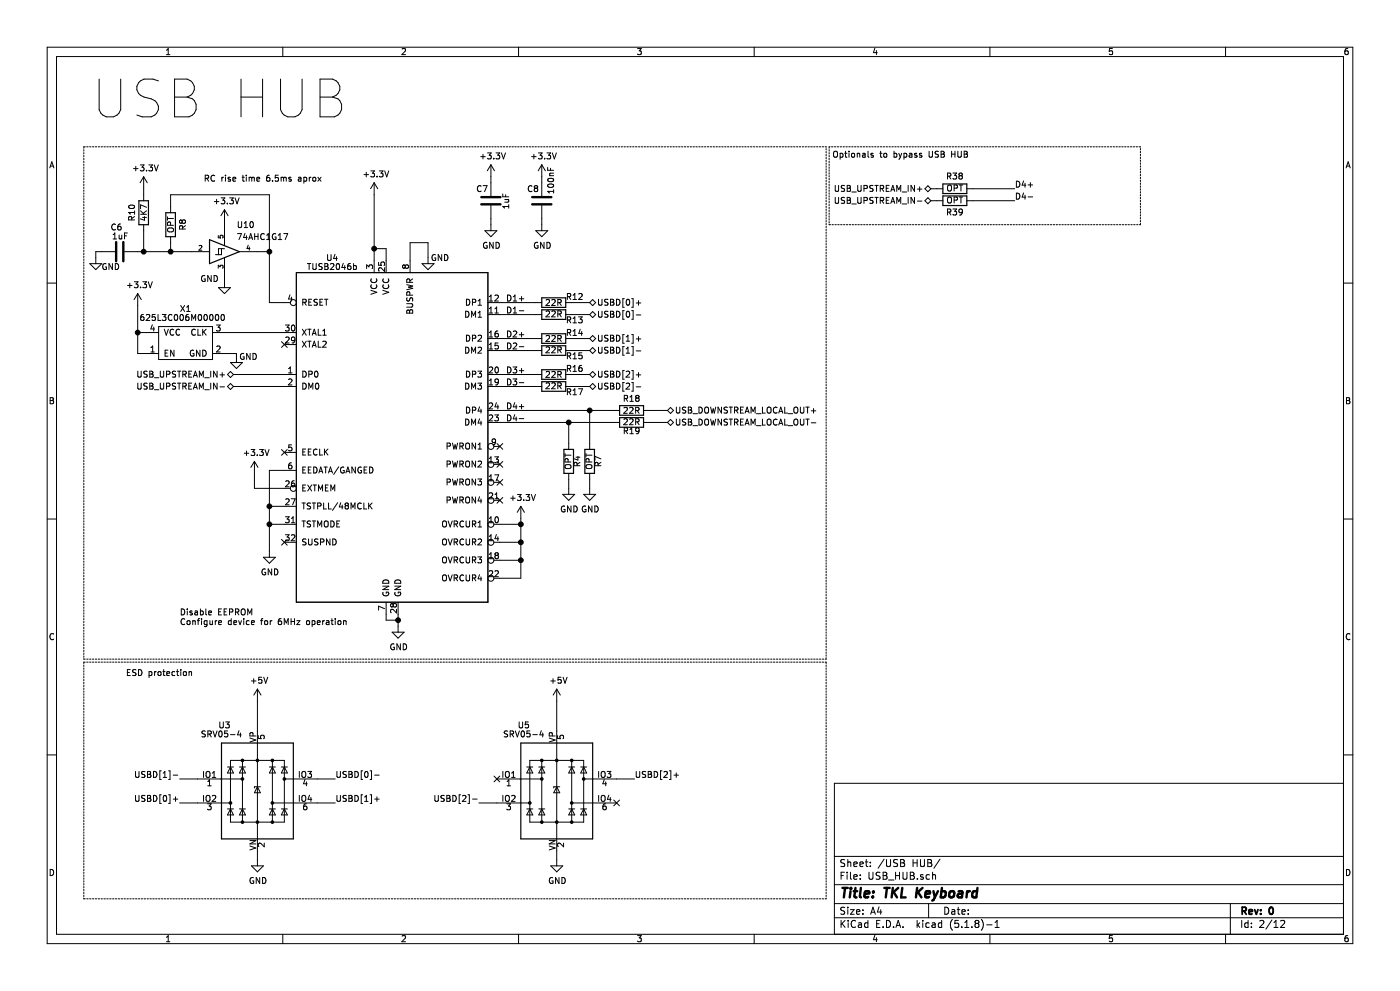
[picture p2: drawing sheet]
EESchema Schematic File Version 4
EELAYER 30 0
EELAYER END
$Descr A4 11693 8268
encoding utf-8
Sheet 2 12
Title "TKL Keyboard"
Date ""
Rev "0"
Comp ""
Comment1 ""
Comment2 ""
Comment3 ""
Comment4 ""
$EndDescr
Text Notes 750  1000 0    315  ~ 0
USB HUB
$Comp
L power:+3.3V #PWR?
U 1 1
P 3125 1625
AR Path="/6114D32E/624972C2" Ref="#PWR?"  Part="1" 
AR Path="/6247A5CE/624972C2" Ref="#PWR0185"  Part="1" 
AR Path="/61234350/624972C2" Ref="#PWR0185"  Part="1" 
AR Path="/62FAC6FD/624972C2" Ref="#PWR029"  Part="1" 
F 0 "#PWR029" H 3125 1475 50  0001 C CNN
F 1 "+3.3V" H 3140 1798 50  0000 C CNN
F 2 "" H 3125 1625 50  0001 C CNN
F 3 "" H 3125 1625 50  0001 C CNN
	1    3125 1625
	1    0    0    -1  
$EndComp
Wire Wire Line
	3125 2075 3125 2175
Wire Wire Line
	3225 2075 3225 2175
Wire Wire Line
	1950 3125 2375 3125
Wire Wire Line
	2375 3225 1950 3225
Wire Wire Line
	3225 2075 3125 2075
Connection ~ 3125 2075
$Comp
L power:GND #PWR?
U 1 1
P 3325 5225
AR Path="/6114D32E/624972ED" Ref="#PWR?"  Part="1" 
AR Path="/6247A5CE/624972ED" Ref="#PWR0187"  Part="1" 
AR Path="/61234350/624972ED" Ref="#PWR0187"  Part="1" 
AR Path="/62FAC6FD/624972ED" Ref="#PWR030"  Part="1" 
F 0 "#PWR030" H 3325 4975 50  0001 C CNN
F 1 "GND" H 3330 5052 50  0000 C CNN
F 2 "" H 3325 5225 50  0001 C CNN
F 3 "" H 3325 5225 50  0001 C CNN
	1    3325 5225
	1    0    0    -1  
$EndComp
Wire Wire Line
	3225 5125 3225 5175
Wire Wire Line
	3225 5175 3325 5175
Wire Wire Line
	3325 5175 3325 5225
Wire Wire Line
	3325 5175 3325 5125
Connection ~ 3325 5175
$Comp
L power:+3.3V #PWR?
U 1 1
P 2125 3950
AR Path="/6114D32E/624972F8" Ref="#PWR?"  Part="1" 
AR Path="/6247A5CE/624972F8" Ref="#PWR0188"  Part="1" 
AR Path="/61234350/624972F8" Ref="#PWR0188"  Part="1" 
AR Path="/62FAC6FD/624972F8" Ref="#PWR021"  Part="1" 
F 0 "#PWR021" H 2125 3800 50  0001 C CNN
F 1 "+3.3V" H 2140 4123 50  0000 C CNN
F 2 "" H 2125 3950 50  0001 C CNN
F 3 "" H 2125 3950 50  0001 C CNN
	1    2125 3950
	1    0    0    -1  
$EndComp
Wire Wire Line
	2375 4075 2125 4075
$Comp
L custom_parts_library:TUSB2046b U?
U 1 1
P 2475 5025
AR Path="/6114D32E/62497307" Ref="U?"  Part="1" 
AR Path="/6247A5CE/62497307" Ref="U4"  Part="1" 
AR Path="/61234350/62497307" Ref="U4"  Part="1" 
AR Path="/62FAC6FD/62497307" Ref="U4"  Part="1" 
F 0 "U4" H 2775 7900 50  0000 C CNN
F 1 "TUSB2046b" H 2775 7825 50  0000 C CNN
F 2 "custom_footprint_library:TUSB2046b" H 2475 7925 50  0001 C CNN
F 3 "" H 2475 7925 50  0001 C CNN
	1    2475 5025
	1    0    0    -1  
$EndComp
NoConn ~ 2375 4525
NoConn ~ 2375 3775
$Comp
L power:GND #PWR?
U 1 1
P 2250 4600
AR Path="/6114D32E/6249731E" Ref="#PWR?"  Part="1" 
AR Path="/6247A5CE/6249731E" Ref="#PWR0190"  Part="1" 
AR Path="/61234350/6249731E" Ref="#PWR0190"  Part="1" 
AR Path="/62FAC6FD/6249731E" Ref="#PWR027"  Part="1" 
F 0 "#PWR027" H 2250 4350 50  0001 C CNN
F 1 "GND" H 2255 4427 50  0000 C CNN
F 2 "" H 2250 4600 50  0001 C CNN
F 3 "" H 2250 4600 50  0001 C CNN
	1    2250 4600
	1    0    0    -1  
$EndComp
Wire Wire Line
	2250 4600 2250 4375
Wire Wire Line
	2250 4375 2375 4375
Wire Wire Line
	2375 4225 2250 4225
Wire Wire Line
	2250 4225 2250 4375
Connection ~ 2250 4375
Text Notes 1500 5225 0    50   ~ 0
Disable EEPROM\nConfigure device for 6MHz operation
$Comp
L Device:R R?
U 1 1
P 4625 2625
AR Path="/6114D32E/62497343" Ref="R?"  Part="1" 
AR Path="/6247A5CE/62497343" Ref="R23"  Part="1" 
AR Path="/61234350/62497343" Ref="R23"  Part="1" 
AR Path="/62FAC6FD/62497343" Ref="R13"  Part="1" 
F 0 "R13" V 4575 2800 50  0000 C CNN
F 1 "22R" V 4625 2625 50  0000 C CNN
F 2 "resistor_smd:R_0603_1608Metric" V 4555 2625 50  0001 C CNN
F 3 "~" H 4625 2625 50  0001 C CNN
	1    4625 2625
	0    1    -1   0   
$EndComp
Wire Wire Line
	4175 2525 4475 2525
Wire Wire Line
	4175 2625 4475 2625
Wire Wire Line
	4775 2525 4925 2525
Wire Wire Line
	4775 2625 4925 2625
$Comp
L Device:R R?
U 1 1
P 4625 2825
AR Path="/6114D32E/6249734F" Ref="R?"  Part="1" 
AR Path="/6247A5CE/6249734F" Ref="R24"  Part="1" 
AR Path="/61234350/6249734F" Ref="R24"  Part="1" 
AR Path="/62FAC6FD/6249734F" Ref="R14"  Part="1" 
F 0 "R14" V 4575 3000 50  0000 C CNN
F 1 "22R" V 4625 2825 50  0000 C CNN
F 2 "resistor_smd:R_0603_1608Metric" V 4555 2825 50  0001 C CNN
F 3 "~" H 4625 2825 50  0001 C CNN
	1    4625 2825
	0    1    1    0   
$EndComp
$Comp
L Device:R R?
U 1 1
P 4625 2925
AR Path="/6114D32E/62497355" Ref="R?"  Part="1" 
AR Path="/6247A5CE/62497355" Ref="R25"  Part="1" 
AR Path="/61234350/62497355" Ref="R25"  Part="1" 
AR Path="/62FAC6FD/62497355" Ref="R15"  Part="1" 
F 0 "R15" V 4575 3100 50  0000 C CNN
F 1 "22R" V 4625 2925 50  0000 C CNN
F 2 "resistor_smd:R_0603_1608Metric" V 4555 2925 50  0001 C CNN
F 3 "~" H 4625 2925 50  0001 C CNN
	1    4625 2925
	0    1    -1   0   
$EndComp
Wire Wire Line
	4175 2825 4475 2825
Wire Wire Line
	4175 2925 4475 2925
Wire Wire Line
	4775 2825 4925 2825
Wire Wire Line
	4775 2925 4925 2925
$Comp
L Device:R R?
U 1 1
P 4625 3125
AR Path="/6114D32E/62497361" Ref="R?"  Part="1" 
AR Path="/6247A5CE/62497361" Ref="R26"  Part="1" 
AR Path="/61234350/62497361" Ref="R26"  Part="1" 
AR Path="/62FAC6FD/62497361" Ref="R16"  Part="1" 
F 0 "R16" V 4575 3300 50  0000 C CNN
F 1 "22R" V 4625 3125 50  0000 C CNN
F 2 "resistor_smd:R_0603_1608Metric" V 4555 3125 50  0001 C CNN
F 3 "~" H 4625 3125 50  0001 C CNN
	1    4625 3125
	0    1    1    0   
$EndComp
$Comp
L Device:R R?
U 1 1
P 4625 3225
AR Path="/6114D32E/62497367" Ref="R?"  Part="1" 
AR Path="/6247A5CE/62497367" Ref="R27"  Part="1" 
AR Path="/61234350/62497367" Ref="R27"  Part="1" 
AR Path="/62FAC6FD/62497367" Ref="R17"  Part="1" 
F 0 "R17" V 4575 3400 50  0000 C CNN
F 1 "22R" V 4625 3225 50  0000 C CNN
F 2 "resistor_smd:R_0603_1608Metric" V 4555 3225 50  0001 C CNN
F 3 "~" H 4625 3225 50  0001 C CNN
	1    4625 3225
	0    1    -1   0   
$EndComp
Wire Wire Line
	4175 3125 4475 3125
Wire Wire Line
	4175 3225 4475 3225
Wire Wire Line
	4775 3125 4925 3125
Wire Wire Line
	4775 3225 4925 3225
$Comp
L Device:R R?
U 1 1
P 5275 3425
AR Path="/6114D32E/62497373" Ref="R?"  Part="1" 
AR Path="/6247A5CE/62497373" Ref="R28"  Part="1" 
AR Path="/61234350/62497373" Ref="R28"  Part="1" 
AR Path="/62FAC6FD/62497373" Ref="R18"  Part="1" 
F 0 "R18" V 5175 3425 50  0000 C CNN
F 1 "22R" V 5275 3425 50  0000 C CNN
F 2 "resistor_smd:R_0603_1608Metric" V 5205 3425 50  0001 C CNN
F 3 "~" H 5275 3425 50  0001 C CNN
	1    5275 3425
	0    1    1    0   
$EndComp
$Comp
L Device:R R?
U 1 1
P 5275 3525
AR Path="/6114D32E/62497379" Ref="R?"  Part="1" 
AR Path="/6247A5CE/62497379" Ref="R29"  Part="1" 
AR Path="/61234350/62497379" Ref="R29"  Part="1" 
AR Path="/62FAC6FD/62497379" Ref="R19"  Part="1" 
F 0 "R19" V 5200 3525 50  0000 C CNN
F 1 "22R" V 5275 3525 50  0000 C CNN
F 2 "resistor_smd:R_0603_1608Metric" V 5205 3525 50  0001 C CNN
F 3 "~" H 5275 3525 50  0001 C CNN
	1    5275 3525
	0    1    -1   0   
$EndComp
Wire Wire Line
	5425 3425 5575 3425
Wire Wire Line
	5425 3525 5575 3525
Text Label 4225 2525 0    50   ~ 0
D1+
Text Label 4225 2625 0    50   ~ 0
D1-
Text Label 4225 2825 0    50   ~ 0
D2+
Text Label 4225 2925 0    50   ~ 0
D2-
Text Label 4225 3125 0    50   ~ 0
D3+
Text Label 4225 3225 0    50   ~ 0
D3-
Text Label 4225 3425 0    50   ~ 0
D4+
Text Label 4225 3525 0    50   ~ 0
D4-
$Comp
L Power_Protection:SRV05-4 U?
U 1 1
P 2150 6600
AR Path="/6114D32E/624A3975" Ref="U?"  Part="1" 
AR Path="/6247A5CE/624A3975" Ref="U6"  Part="1" 
AR Path="/61234350/624A3975" Ref="U6"  Part="1" 
AR Path="/62FAC6FD/624A3975" Ref="U3"  Part="1" 
F 0 "U3" H 1875 7150 50  0000 C CNN
F 1 "SRV05-4" H 1850 7075 50  0000 C CNN
F 2 "Package_TO_SOT_SMD:SOT-23-6" H 2850 6150 50  0001 C CNN
F 3 "http://www.onsemi.com/pub/Collateral/SRV05-4-D.PDF" H 2150 6600 50  0001 C CNN
	1    2150 6600
	1    0    0    -1  
$EndComp
$Comp
L power:GND #PWR?
U 1 1
P 2150 7175
AR Path="/6114D32E/612486D5" Ref="#PWR?"  Part="1" 
AR Path="/6247A5CE/612486D5" Ref="#PWR0197"  Part="1" 
AR Path="/61234350/612486D5" Ref="#PWR0197"  Part="1" 
AR Path="/62FAC6FD/612486D5" Ref="#PWR026"  Part="1" 
F 0 "#PWR026" H 2150 6925 50  0001 C CNN
F 1 "GND" H 2155 7002 50  0000 C CNN
F 2 "" H 2150 7175 50  0001 C CNN
F 3 "" H 2150 7175 50  0001 C CNN
	1    2150 7175
	1    0    0    -1  
$EndComp
Wire Wire Line
	2150 7175 2150 7100
$Comp
L power:GND #PWR?
U 1 1
P 4650 7175
AR Path="/6114D32E/61250FCD" Ref="#PWR?"  Part="1" 
AR Path="/6247A5CE/61250FCD" Ref="#PWR0199"  Part="1" 
AR Path="/61234350/61250FCD" Ref="#PWR0199"  Part="1" 
AR Path="/62FAC6FD/61250FCD" Ref="#PWR037"  Part="1" 
F 0 "#PWR037" H 4650 6925 50  0001 C CNN
F 1 "GND" H 4655 7002 50  0000 C CNN
F 2 "" H 4650 7175 50  0001 C CNN
F 3 "" H 4650 7175 50  0001 C CNN
	1    4650 7175
	1    0    0    -1  
$EndComp
Wire Wire Line
	4650 7175 4650 7100
Wire Wire Line
	2650 6500 2800 6500
Wire Wire Line
	1650 6700 1500 6700
Wire Wire Line
	1650 6500 1500 6500
Wire Wire Line
	5150 6500 5300 6500
$Comp
L custom_parts_library:625L3C006M00000 X1
U 1 1
P 1550 2850
F 0 "X1" H 1550 3125 50  0000 C CNN
F 1 "625L3C006M00000" H 1525 3050 50  0000 C CNN
F 2 "custom_footprint_library:625L3C006M00000" H 1170 3165 50  0001 C CNN
F 3 "" H 1170 3165 50  0001 C CNN
	1    1550 2850
	1    0    0    -1  
$EndComp
Wire Wire Line
	1875 2775 2375 2775
NoConn ~ 2375 2875
$Comp
L power:+3.3V #PWR?
U 1 1
P 1150 2550
AR Path="/6114D32E/6129B5CF" Ref="#PWR?"  Part="1" 
AR Path="/6247A5CE/6129B5CF" Ref="#PWR016"  Part="1" 
AR Path="/61234350/6129B5CF" Ref="#PWR016"  Part="1" 
AR Path="/62FAC6FD/6129B5CF" Ref="#PWR020"  Part="1" 
F 0 "#PWR020" H 1150 2400 50  0001 C CNN
F 1 "+3.3V" H 1165 2723 50  0000 C CNN
F 2 "" H 1150 2550 50  0001 C CNN
F 3 "" H 1150 2550 50  0001 C CNN
	1    1150 2550
	1    0    0    -1  
$EndComp
Wire Wire Line
	1150 2775 1225 2775
$Comp
L power:GND #PWR?
U 1 1
P 1975 2975
AR Path="/6114D32E/612B274E" Ref="#PWR?"  Part="1" 
AR Path="/6247A5CE/612B274E" Ref="#PWR017"  Part="1" 
AR Path="/61234350/612B274E" Ref="#PWR017"  Part="1" 
AR Path="/62FAC6FD/612B274E" Ref="#PWR023"  Part="1" 
F 0 "#PWR023" H 1975 2725 50  0001 C CNN
F 1 "GND" H 2075 2975 50  0000 C CNN
F 2 "" H 1975 2975 50  0001 C CNN
F 3 "" H 1975 2975 50  0001 C CNN
	1    1975 2975
	1    0    0    -1  
$EndComp
Wire Wire Line
	1875 2950 1975 2950
Wire Wire Line
	1975 2950 1975 2975
NoConn ~ 4175 4175
Wire Wire Line
	1150 2550 1150 2775
Wire Wire Line
	1225 2950 1150 2950
Wire Wire Line
	1150 2950 1150 2775
Connection ~ 1150 2775
$Comp
L power:+3.3V #PWR?
U 1 1
P 4350 4325
AR Path="/6114D32E/61BEF267" Ref="#PWR?"  Part="1" 
AR Path="/6247A5CE/61BEF267" Ref="#PWR0149"  Part="1" 
AR Path="/61234350/61BEF267" Ref="#PWR0149"  Part="1" 
AR Path="/62FAC6FD/61BEF267" Ref="#PWR033"  Part="1" 
F 0 "#PWR033" H 4350 4175 50  0001 C CNN
F 1 "+3.3V" H 4365 4498 50  0000 C CNN
F 2 "" H 4350 4325 50  0001 C CNN
F 3 "" H 4350 4325 50  0001 C CNN
	1    4350 4325
	1    0    0    -1  
$EndComp
$Comp
L Device:C C?
U 1 1
P 1000 2100
AR Path="/61D5DC51" Ref="C?"  Part="1" 
AR Path="/60D44BDB/61D5DC51" Ref="C?"  Part="1" 
AR Path="/62022D96/61D5DC51" Ref="C?"  Part="1" 
AR Path="/6247A5CE/61D5DC51" Ref="C44"  Part="1" 
AR Path="/61234350/61D5DC51" Ref="C44"  Part="1" 
AR Path="/62FAC6FD/61D5DC51" Ref="C6"  Part="1" 
F 0 "C6" V 1200 2075 50  0000 L CNN
F 1 "1uF" V 1125 2025 50  0000 L CNN
F 2 "Capacitor_smd:C_0603_1608Metric" H 1038 1950 50  0001 C CNN
F 3 "~" H 1000 2100 50  0001 C CNN
	1    1000 2100
	0    -1   -1   0   
$EndComp
$Comp
L Device:R R?
U 1 1
P 1200 1775
AR Path="/6114D32E/61D630DD" Ref="R?"  Part="1" 
AR Path="/6247A5CE/61D630DD" Ref="R1"  Part="1" 
AR Path="/61234350/61D630DD" Ref="R1"  Part="1" 
AR Path="/62FAC6FD/61D630DD" Ref="R10"  Part="1" 
F 0 "R10" V 1100 1775 50  0000 C CNN
F 1 "4K7" V 1200 1775 50  0000 C CNN
F 2 "resistor_smd:R_0603_1608Metric" V 1130 1775 50  0001 C CNN
F 3 "~" H 1200 1775 50  0001 C CNN
	1    1200 1775
	1    0    0    1   
$EndComp
Wire Wire Line
	1150 2100 1200 2100
Wire Wire Line
	1200 1925 1200 2100
Connection ~ 1200 2100
$Comp
L power:+3.3V #PWR?
U 1 1
P 1200 1575
AR Path="/6114D32E/61D6EEE5" Ref="#PWR?"  Part="1" 
AR Path="/6247A5CE/61D6EEE5" Ref="#PWR0186"  Part="1" 
AR Path="/61234350/61D6EEE5" Ref="#PWR0186"  Part="1" 
AR Path="/62FAC6FD/61D6EEE5" Ref="#PWR028"  Part="1" 
F 0 "#PWR028" H 1200 1425 50  0001 C CNN
F 1 "+3.3V" H 1215 1748 50  0000 C CNN
F 2 "" H 1200 1575 50  0001 C CNN
F 3 "" H 1200 1575 50  0001 C CNN
	1    1200 1575
	1    0    0    -1  
$EndComp
Wire Wire Line
	1200 1575 1200 1625
$Comp
L power:GND #PWR?
U 1 1
P 800 2150
AR Path="/6114D32E/61D75420" Ref="#PWR?"  Part="1" 
AR Path="/6247A5CE/61D75420" Ref="#PWR0240"  Part="1" 
AR Path="/61234350/61D75420" Ref="#PWR0240"  Part="1" 
AR Path="/62FAC6FD/61D75420" Ref="#PWR022"  Part="1" 
F 0 "#PWR022" H 800 1900 50  0001 C CNN
F 1 "GND" H 925 2075 50  0000 C CNN
F 2 "" H 800 2150 50  0001 C CNN
F 3 "" H 800 2150 50  0001 C CNN
	1    800  2150
	1    0    0    -1  
$EndComp
Wire Wire Line
	800  2150 800  2100
Wire Wire Line
	800  2100 850  2100
Text Notes 1700 1525 0    50   ~ 0
RC rise time 6.5ms aprox
$Comp
L Power_Protection:SRV05-4 U?
U 1 1
P 4650 6600
AR Path="/6114D32E/61242FBB" Ref="U?"  Part="1" 
AR Path="/6247A5CE/61242FBB" Ref="U8"  Part="1" 
AR Path="/61234350/61242FBB" Ref="U8"  Part="1" 
AR Path="/62FAC6FD/61242FBB" Ref="U5"  Part="1" 
F 0 "U5" H 4375 7150 50  0000 C CNN
F 1 "SRV05-4" H 4375 7075 50  0000 C CNN
F 2 "Package_TO_SOT_SMD:SOT-23-6" H 5350 6150 50  0001 C CNN
F 3 "http://www.onsemi.com/pub/Collateral/SRV05-4-D.PDF" H 4650 6600 50  0001 C CNN
	1    4650 6600
	1    0    0    -1  
$EndComp
NoConn ~ 5150 6700
NoConn ~ 4150 6500
Wire Wire Line
	4175 4825 4350 4825
Wire Wire Line
	4350 4825 4350 4675
Wire Wire Line
	4175 4675 4350 4675
Connection ~ 4350 4675
Wire Wire Line
	4175 4525 4350 4525
Wire Wire Line
	4350 4325 4350 4375
Connection ~ 4350 4525
Wire Wire Line
	4350 4525 4350 4675
Wire Wire Line
	4175 4375 4350 4375
Connection ~ 4350 4375
Wire Wire Line
	4350 4375 4350 4525
NoConn ~ 4175 3725
NoConn ~ 4175 3875
NoConn ~ 4175 4025
$Comp
L power:+5V #PWR?
U 1 1
P 2150 5850
AR Path="/61FE17A4" Ref="#PWR?"  Part="1" 
AR Path="/60D44BDB/61FE17A4" Ref="#PWR?"  Part="1" 
AR Path="/60D99CF5/61FE17A4" Ref="#PWR?"  Part="1" 
AR Path="/6114D32E/61FE17A4" Ref="#PWR?"  Part="1" 
AR Path="/6247A5CE/61FE17A4" Ref="#PWR022"  Part="1" 
AR Path="/61234350/61FE17A4" Ref="#PWR022"  Part="1" 
AR Path="/62FAC6FD/61FE17A4" Ref="#PWR025"  Part="1" 
F 0 "#PWR025" H 2150 5700 50  0001 C CNN
F 1 "+5V" H 2165 6023 50  0000 C CNN
F 2 "" H 2150 5850 50  0001 C CNN
F 3 "" H 2150 5850 50  0001 C CNN
	1    2150 5850
	1    0    0    -1  
$EndComp
$Comp
L power:+5V #PWR?
U 1 1
P 4650 5850
AR Path="/61FEA2EC" Ref="#PWR?"  Part="1" 
AR Path="/60D44BDB/61FEA2EC" Ref="#PWR?"  Part="1" 
AR Path="/60D99CF5/61FEA2EC" Ref="#PWR?"  Part="1" 
AR Path="/6114D32E/61FEA2EC" Ref="#PWR?"  Part="1" 
AR Path="/6247A5CE/61FEA2EC" Ref="#PWR024"  Part="1" 
AR Path="/61234350/61FEA2EC" Ref="#PWR024"  Part="1" 
AR Path="/62FAC6FD/61FEA2EC" Ref="#PWR036"  Part="1" 
F 0 "#PWR036" H 4650 5700 50  0001 C CNN
F 1 "+5V" H 4665 6023 50  0000 C CNN
F 2 "" H 4650 5850 50  0001 C CNN
F 3 "" H 4650 5850 50  0001 C CNN
	1    4650 5850
	1    0    0    -1  
$EndComp
Wire Wire Line
	4650 5850 4650 6100
Wire Wire Line
	2150 5850 2150 6100
$Comp
L Device:C C?
U 1 1
P 4100 1675
AR Path="/62039BE1" Ref="C?"  Part="1" 
AR Path="/60D44BDB/62039BE1" Ref="C?"  Part="1" 
AR Path="/62022D96/62039BE1" Ref="C?"  Part="1" 
AR Path="/6247A5CE/62039BE1" Ref="C37"  Part="1" 
AR Path="/61234350/62039BE1" Ref="C37"  Part="1" 
AR Path="/62FAC6FD/62039BE1" Ref="C7"  Part="1" 
F 0 "C7" H 3975 1775 50  0000 L CNN
F 1 "1uF" V 4225 1600 50  0000 L CNN
F 2 "Capacitor_smd:C_0603_1608Metric" H 4138 1525 50  0001 C CNN
F 3 "~" H 4100 1675 50  0001 C CNN
	1    4100 1675
	1    0    0    -1  
$EndComp
Wire Wire Line
	4100 1475 4100 1525
$Comp
L power:GND #PWR?
U 1 1
P 4100 1875
AR Path="/6114D32E/62039BEE" Ref="#PWR?"  Part="1" 
AR Path="/6247A5CE/62039BEE" Ref="#PWR019"  Part="1" 
AR Path="/61234350/62039BEE" Ref="#PWR019"  Part="1" 
AR Path="/62FAC6FD/62039BEE" Ref="#PWR032"  Part="1" 
F 0 "#PWR032" H 4100 1625 50  0001 C CNN
F 1 "GND" H 4105 1702 50  0000 C CNN
F 2 "" H 4100 1875 50  0001 C CNN
F 3 "" H 4100 1875 50  0001 C CNN
	1    4100 1875
	1    0    0    -1  
$EndComp
Wire Wire Line
	4100 1875 4100 1825
$Comp
L power:+3.3V #PWR?
U 1 1
P 4100 1475
AR Path="/6114D32E/6203DBB6" Ref="#PWR?"  Part="1" 
AR Path="/6247A5CE/6203DBB6" Ref="#PWR018"  Part="1" 
AR Path="/61234350/6203DBB6" Ref="#PWR018"  Part="1" 
AR Path="/62FAC6FD/6203DBB6" Ref="#PWR031"  Part="1" 
F 0 "#PWR031" H 4100 1325 50  0001 C CNN
F 1 "+3.3V" H 4115 1648 50  0000 C CNN
F 2 "" H 4100 1475 50  0001 C CNN
F 3 "" H 4100 1475 50  0001 C CNN
	1    4100 1475
	1    0    0    -1  
$EndComp
Wire Wire Line
	4525 1475 4525 1525
$Comp
L power:GND #PWR?
U 1 1
P 4525 1875
AR Path="/6114D32E/6203F733" Ref="#PWR?"  Part="1" 
AR Path="/6247A5CE/6203F733" Ref="#PWR021"  Part="1" 
AR Path="/61234350/6203F733" Ref="#PWR021"  Part="1" 
AR Path="/62FAC6FD/6203F733" Ref="#PWR035"  Part="1" 
F 0 "#PWR035" H 4525 1625 50  0001 C CNN
F 1 "GND" H 4530 1702 50  0000 C CNN
F 2 "" H 4525 1875 50  0001 C CNN
F 3 "" H 4525 1875 50  0001 C CNN
	1    4525 1875
	1    0    0    -1  
$EndComp
Wire Wire Line
	4525 1875 4525 1825
$Comp
L power:+3.3V #PWR?
U 1 1
P 4525 1475
AR Path="/6114D32E/6203F73A" Ref="#PWR?"  Part="1" 
AR Path="/6247A5CE/6203F73A" Ref="#PWR020"  Part="1" 
AR Path="/61234350/6203F73A" Ref="#PWR020"  Part="1" 
AR Path="/62FAC6FD/6203F73A" Ref="#PWR034"  Part="1" 
F 0 "#PWR034" H 4525 1325 50  0001 C CNN
F 1 "+3.3V" H 4540 1648 50  0000 C CNN
F 2 "" H 4525 1475 50  0001 C CNN
F 3 "" H 4525 1475 50  0001 C CNN
	1    4525 1475
	1    0    0    -1  
$EndComp
$Comp
L Device:C C?
U 1 1
P 4525 1675
AR Path="/6204BB74" Ref="C?"  Part="1" 
AR Path="/60D44BDB/6204BB74" Ref="C?"  Part="1" 
AR Path="/60D99CF5/6204BB74" Ref="C?"  Part="1" 
AR Path="/60D44364/6204BB74" Ref="C?"  Part="1" 
AR Path="/61150193/6204BB74" Ref="C?"  Part="1" 
AR Path="/61D5AB4C/6204BB74" Ref="C?"  Part="1" 
AR Path="/6247A5CE/6204BB74" Ref="C38"  Part="1" 
AR Path="/61234350/6204BB74" Ref="C38"  Part="1" 
AR Path="/62FAC6FD/6204BB74" Ref="C8"  Part="1" 
F 0 "C8" H 4400 1775 50  0000 L CNN
F 1 "100nF" V 4600 1725 50  0000 L CNN
F 2 "Capacitor_smd:C_0603_1608Metric" H 4563 1525 50  0001 C CNN
F 3 "~" H 4525 1675 50  0001 C CNN
	1    4525 1675
	1    0    0    -1  
$EndComp
$Comp
L Device:R R?
U 1 1
P 4625 2525
AR Path="/6114D32E/6249733D" Ref="R?"  Part="1" 
AR Path="/6247A5CE/6249733D" Ref="R22"  Part="1" 
AR Path="/61234350/6249733D" Ref="R22"  Part="1" 
AR Path="/62FAC6FD/6249733D" Ref="R12"  Part="1" 
F 0 "R12" V 4575 2700 50  0000 C CNN
F 1 "22R" V 4625 2525 50  0000 C CNN
F 2 "resistor_smd:R_0603_1608Metric" V 4555 2525 50  0001 C CNN
F 3 "~" H 4625 2525 50  0001 C CNN
	1    4625 2525
	0    1    1    0   
$EndComp
Wire Wire Line
	2650 6700 2800 6700
Text Notes 1050 5650 0    50   ~ 0
ESD protection
Text HLabel 1950 3125 0    50   BiDi ~ 0
USB_UPSTREAM_IN+
Text HLabel 1950 3225 0    50   BiDi ~ 0
USB_UPSTREAM_IN-
Text HLabel 5575 3425 2    50   BiDi ~ 0
USB_DOWNSTREAM_LOCAL_OUT+
Text HLabel 5575 3525 2    50   BiDi ~ 0
USB_DOWNSTREAM_LOCAL_OUT-
Text HLabel 7775 1575 0    50   BiDi ~ 0
USB_UPSTREAM_IN+
Text HLabel 7775 1675 0    50   BiDi ~ 0
USB_UPSTREAM_IN-
$Comp
L Device:R R?
U 1 1
P 7975 1575
AR Path="/6114D32E/6513C1DF" Ref="R?"  Part="1" 
AR Path="/6247A5CE/6513C1DF" Ref="R?"  Part="1" 
AR Path="/612340DE/6513C1DF" Ref="R?"  Part="1" 
AR Path="/62F6B81F/6513C1DF" Ref="R?"  Part="1" 
AR Path="/62FAC6FD/6513C1DF" Ref="R38"  Part="1" 
F 0 "R38" V 8075 1575 50  0000 C CNN
F 1 "OPT" V 7975 1575 50  0000 C CNN
F 2 "resistor_smd:R_0603_1608Metric" V 7905 1575 50  0001 C CNN
F 3 "~" H 7975 1575 50  0001 C CNN
	1    7975 1575
	0    1    -1   0   
$EndComp
$Comp
L Device:R R?
U 1 1
P 7975 1675
AR Path="/6114D32E/6513DBA3" Ref="R?"  Part="1" 
AR Path="/6247A5CE/6513DBA3" Ref="R?"  Part="1" 
AR Path="/612340DE/6513DBA3" Ref="R?"  Part="1" 
AR Path="/62F6B81F/6513DBA3" Ref="R?"  Part="1" 
AR Path="/62FAC6FD/6513DBA3" Ref="R39"  Part="1" 
F 0 "R39" V 7875 1675 50  0000 C CNN
F 1 "OPT" V 7975 1675 50  0000 C CNN
F 2 "resistor_smd:R_0603_1608Metric" V 7905 1675 50  0001 C CNN
F 3 "~" H 7975 1675 50  0001 C CNN
	1    7975 1675
	0    1    -1   0   
$EndComp
Wire Wire Line
	7825 1575 7775 1575
Wire Wire Line
	7825 1675 7775 1675
Text HLabel 4925 2525 2    50   BiDi ~ 0
USBD[0]+
Text HLabel 4925 2625 2    50   BiDi ~ 0
USBD[0]-
Text HLabel 4925 2825 2    50   BiDi ~ 0
USBD[1]+
Text HLabel 4925 2925 2    50   BiDi ~ 0
USBD[1]-
Text HLabel 4925 3125 2    50   BiDi ~ 0
USBD[2]+
Text HLabel 4925 3225 2    50   BiDi ~ 0
USBD[2]-
Text Notes 6950 1325 0    50   ~ 0
Optionals to bypass USB HUB
Wire Notes Line
	6925 1225 6925 1875
Wire Notes Line
	6925 1875 9525 1875
Wire Notes Line
	9525 1875 9525 1225
Wire Notes Line
	9525 1225 6925 1225
Text Label 5300 6500 0    50   ~ 0
USBD[2]+
Wire Wire Line
	4150 6700 4000 6700
Text Label 4000 6700 2    50   ~ 0
USBD[2]-
Text Label 1500 6500 2    50   ~ 0
USBD[1]-
Text Label 1500 6700 2    50   ~ 0
USBD[0]+
Text Label 2800 6500 0    50   ~ 0
USBD[0]-
Text Label 2800 6700 0    50   ~ 0
USBD[1]+
Wire Wire Line
	8125 1575 8475 1575
Wire Wire Line
	8125 1675 8475 1675
Text Label 8475 1575 0    50   ~ 0
D4+
Text Label 8475 1675 0    50   ~ 0
D4-
Wire Wire Line
	3125 1625 3125 2075
$Comp
L power:GND #PWR?
U 1 1
P 3575 2150
AR Path="/6114D32E/692AD18E" Ref="#PWR?"  Part="1" 
AR Path="/6247A5CE/692AD18E" Ref="#PWR?"  Part="1" 
AR Path="/61234350/692AD18E" Ref="#PWR?"  Part="1" 
AR Path="/62FAC6FD/692AD18E" Ref="#PWR0543"  Part="1" 
F 0 "#PWR0543" H 3575 1900 50  0001 C CNN
F 1 "GND" H 3675 2150 50  0000 C CNN
F 2 "" H 3575 2150 50  0001 C CNN
F 3 "" H 3575 2150 50  0001 C CNN
	1    3575 2150
	1    0    0    -1  
$EndComp
Wire Wire Line
	3425 2175 3425 2025
Wire Wire Line
	3425 2025 3575 2025
Wire Wire Line
	3575 2025 3575 2150
$Comp
L Device:R R?
U 1 1
P 4750 3850
AR Path="/6114D32E/697B45CC" Ref="R?"  Part="1" 
AR Path="/6247A5CE/697B45CC" Ref="R?"  Part="1" 
AR Path="/61234350/697B45CC" Ref="R?"  Part="1" 
AR Path="/62FAC6FD/697B45CC" Ref="R4"  Part="1" 
AR Path="/650FF941/697B45CC" Ref="R?"  Part="1" 
AR Path="/6511E0C5/697B45CC" Ref="R?"  Part="1" 
AR Path="/65128D7D/697B45CC" Ref="R?"  Part="1" 
AR Path="/63013830/697B45CC" Ref="R?"  Part="1" 
F 0 "R4" V 4675 3850 50  0000 C CNN
F 1 "OPT" V 4750 3850 50  0000 C CNN
F 2 "resistor_smd:R_0603_1608Metric" V 4680 3850 50  0001 C CNN
F 3 "~" H 4750 3850 50  0001 C CNN
	1    4750 3850
	-1   0    0    -1  
$EndComp
$Comp
L Device:R R?
U 1 1
P 4925 3850
AR Path="/6114D32E/697B45D2" Ref="R?"  Part="1" 
AR Path="/6247A5CE/697B45D2" Ref="R?"  Part="1" 
AR Path="/61234350/697B45D2" Ref="R?"  Part="1" 
AR Path="/62FAC6FD/697B45D2" Ref="R7"  Part="1" 
AR Path="/650FF941/697B45D2" Ref="R?"  Part="1" 
AR Path="/6511E0C5/697B45D2" Ref="R?"  Part="1" 
AR Path="/65128D7D/697B45D2" Ref="R?"  Part="1" 
AR Path="/63013830/697B45D2" Ref="R?"  Part="1" 
F 0 "R7" V 4850 3850 50  0000 C CNN
F 1 "OPT" V 4925 3850 50  0000 C CNN
F 2 "resistor_smd:R_0603_1608Metric" V 4855 3850 50  0001 C CNN
F 3 "~" H 4925 3850 50  0001 C CNN
	1    4925 3850
	-1   0    0    -1  
$EndComp
$Comp
L power:GND #PWR?
U 1 1
P 4750 4075
AR Path="/6114D32E/697B45D8" Ref="#PWR?"  Part="1" 
AR Path="/6247A5CE/697B45D8" Ref="#PWR?"  Part="1" 
AR Path="/61234350/697B45D8" Ref="#PWR?"  Part="1" 
AR Path="/62FAC6FD/697B45D8" Ref="#PWR0534"  Part="1" 
AR Path="/650FF941/697B45D8" Ref="#PWR?"  Part="1" 
AR Path="/6511E0C5/697B45D8" Ref="#PWR?"  Part="1" 
AR Path="/65128D7D/697B45D8" Ref="#PWR?"  Part="1" 
AR Path="/63013830/697B45D8" Ref="#PWR?"  Part="1" 
F 0 "#PWR0534" H 4750 3825 50  0001 C CNN
F 1 "GND" H 4755 3902 50  0000 C CNN
F 2 "" H 4750 4075 50  0001 C CNN
F 3 "" H 4750 4075 50  0001 C CNN
	1    4750 4075
	1    0    0    -1  
$EndComp
$Comp
L power:GND #PWR?
U 1 1
P 4925 4075
AR Path="/6114D32E/697B45DE" Ref="#PWR?"  Part="1" 
AR Path="/6247A5CE/697B45DE" Ref="#PWR?"  Part="1" 
AR Path="/61234350/697B45DE" Ref="#PWR?"  Part="1" 
AR Path="/62FAC6FD/697B45DE" Ref="#PWR0535"  Part="1" 
AR Path="/650FF941/697B45DE" Ref="#PWR?"  Part="1" 
AR Path="/6511E0C5/697B45DE" Ref="#PWR?"  Part="1" 
AR Path="/65128D7D/697B45DE" Ref="#PWR?"  Part="1" 
AR Path="/63013830/697B45DE" Ref="#PWR?"  Part="1" 
F 0 "#PWR0535" H 4925 3825 50  0001 C CNN
F 1 "GND" H 4930 3902 50  0000 C CNN
F 2 "" H 4925 4075 50  0001 C CNN
F 3 "" H 4925 4075 50  0001 C CNN
	1    4925 4075
	1    0    0    -1  
$EndComp
Wire Wire Line
	4750 4075 4750 4000
Wire Wire Line
	4925 4075 4925 4000
Wire Wire Line
	4175 3425 4925 3425
Wire Wire Line
	4175 3525 4750 3525
Wire Wire Line
	4750 3700 4750 3525
Connection ~ 4750 3525
Wire Wire Line
	4750 3525 5125 3525
Wire Wire Line
	4925 3700 4925 3425
Connection ~ 4925 3425
Wire Wire Line
	4925 3425 5125 3425
Wire Notes Line
	6900 5500 6900 1225
Wire Notes Line
	6900 5525 6900 7500
Wire Wire Line
	2250 3925 2250 4225
Wire Wire Line
	2250 3925 2375 3925
Connection ~ 2250 4225
Wire Wire Line
	2125 3950 2125 4075
$Comp
L custom_parts_library:74AHC1G17 U10
U 1 1
P 1850 2100
F 0 "U10" H 1975 2325 50  0000 L CNN
F 1 "74AHC1G17" H 1975 2225 50  0000 L CNN
F 2 "Package_TO_SOT_SMD:SOT-353_SC-70-5" H 1275 2600 50  0001 C CNN
F 3 "" H 1275 2600 50  0001 C CNN
	1    1850 2100
	1    0    0    -1  
$EndComp
$Comp
L power:GND #PWR?
U 1 1
P 1875 2350
AR Path="/6114D32E/699D2032" Ref="#PWR?"  Part="1" 
AR Path="/6247A5CE/699D2032" Ref="#PWR?"  Part="1" 
AR Path="/61234350/699D2032" Ref="#PWR?"  Part="1" 
AR Path="/62FAC6FD/699D2032" Ref="#PWR0544"  Part="1" 
F 0 "#PWR0544" H 1875 2100 50  0001 C CNN
F 1 "GND" H 1750 2375 50  0000 C CNN
F 2 "" H 1875 2350 50  0001 C CNN
F 3 "" H 1875 2350 50  0001 C CNN
	1    1875 2350
	1    0    0    -1  
$EndComp
Wire Wire Line
	1875 2350 1875 2300
$Comp
L power:+3.3V #PWR?
U 1 1
P 1875 1850
AR Path="/6114D32E/699D4465" Ref="#PWR?"  Part="1" 
AR Path="/6247A5CE/699D4465" Ref="#PWR?"  Part="1" 
AR Path="/61234350/699D4465" Ref="#PWR?"  Part="1" 
AR Path="/62FAC6FD/699D4465" Ref="#PWR0545"  Part="1" 
F 0 "#PWR0545" H 1875 1700 50  0001 C CNN
F 1 "+3.3V" H 1890 2023 50  0000 C CNN
F 2 "" H 1875 1850 50  0001 C CNN
F 3 "" H 1875 1850 50  0001 C CNN
	1    1875 1850
	1    0    0    -1  
$EndComp
Wire Wire Line
	1875 1850 1875 1900
Wire Wire Line
	2250 2525 2375 2525
Wire Notes Line
	700  1225 700  5500
Wire Notes Line
	700  5500 6900 5500
Wire Notes Line
	700  1225 6900 1225
Wire Notes Line
	700  5525 700  7500
Wire Notes Line
	700  7500 6900 7500
Wire Notes Line
	700  5525 6900 5525
Wire Wire Line
	1200 2100 1425 2100
$Comp
L Device:R R?
U 1 1
P 1425 1875
AR Path="/6114D32E/699FF035" Ref="R?"  Part="1" 
AR Path="/6247A5CE/699FF035" Ref="R?"  Part="1" 
AR Path="/61234350/699FF035" Ref="R?"  Part="1" 
AR Path="/62FAC6FD/699FF035" Ref="R8"  Part="1" 
F 0 "R8" V 1525 1875 50  0000 C CNN
F 1 "OPT" V 1425 1875 50  0000 C CNN
F 2 "resistor_smd:R_0603_1608Metric" V 1355 1875 50  0001 C CNN
F 3 "~" H 1425 1875 50  0001 C CNN
	1    1425 1875
	1    0    0    1   
$EndComp
Wire Wire Line
	1425 2025 1425 2100
Connection ~ 1425 2100
Wire Wire Line
	1425 2100 1600 2100
Wire Wire Line
	1425 1725 1425 1625
Wire Wire Line
	1425 1625 2250 1625
Wire Wire Line
	2150 2100 2250 2100
Wire Wire Line
	2250 1625 2250 2100
Connection ~ 2250 2100
Wire Wire Line
	2250 2100 2250 2525
$EndSCHEMATC
